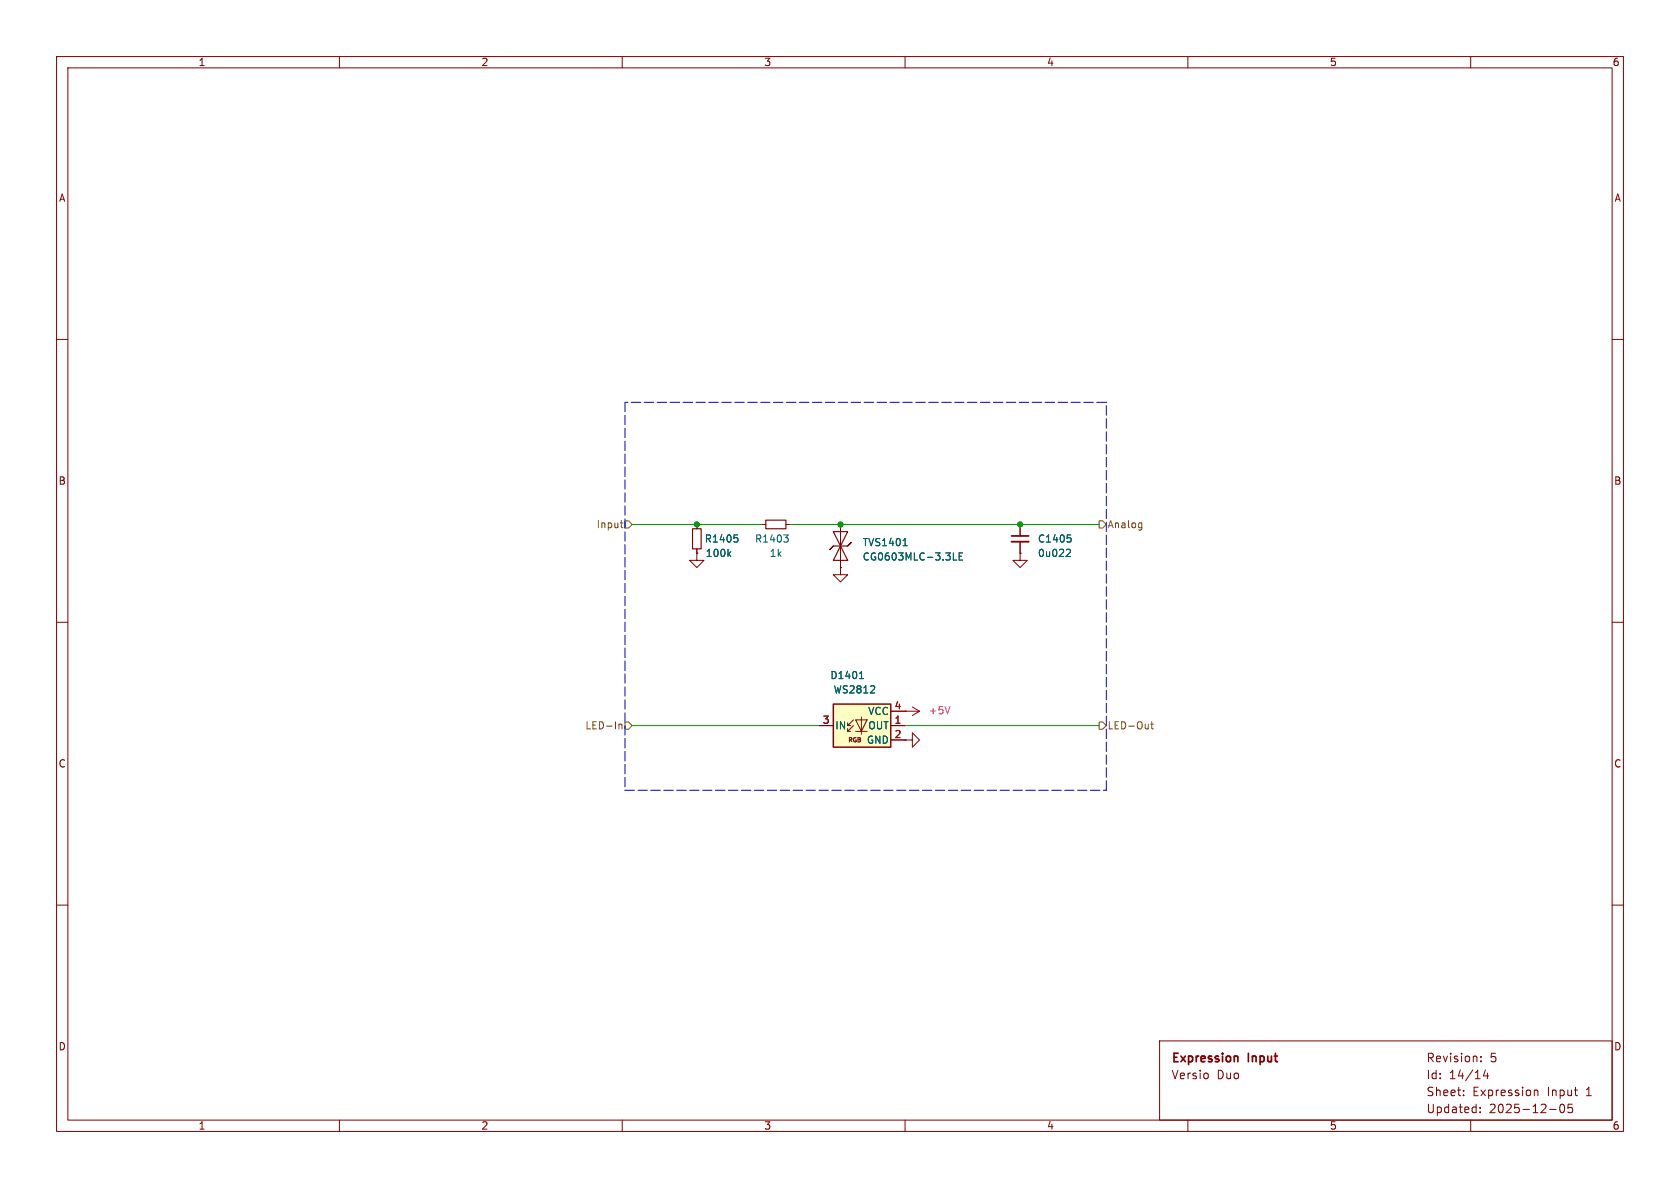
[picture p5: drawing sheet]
<svg xmlns="http://www.w3.org/2000/svg" width="297mm" height="210mm" viewBox="0 0 297 210" stroke-linecap="round" stroke-linejoin="round" font-family="sans-serif">
<g fill="none" stroke="#840000" stroke-width=".18">
<path d="M10 10h277v190h-277zM12 12h273v186h-273zM60 10v2M110 10v2M160 10v2M210 10v2M260 10v2M10 60h2M285 60h2M123.2 97.8v1.3h1.3l-1.3 1.2-1.3-1.2h1.3M123.2 97.8h.1M123.2 92.7v.8"/>
<path d="M123.2 97v.8M134.6 92.7h.8M138.9 92.7h.8M148.6 92.7v7.6M180.3 97.8v1.3h1.3l-1.3 1.2-1.2-1.2h1.2M180.3 97.8h.1M180.3 92.7v2M180.3 95.8v2M10 110h2M148.6 100.3v1.3h1.3l-1.3 1.3-1.3-1.3h1.3M148.6 100.3h.1M285 110h2"/>
<path d="M160 125.7h.1M160 130.8h1.3v-1.3l1.3 1.3-1.3 1.3v-1.3M160 130.8h.1M160 125.7h2.6M161.3 125l1.3 .7M162.6 125.7l-1.3 .8M10 160h2M285 160h2M60 198v2M110 198v2M160 198v2M205 184h80v14h-80z"/>
<path d="M210 198v2M213.5 189.8v.8M258.7 193.6v.1M258.7 192.8v.1M260 198v2M261.7 196.6v.1M261.7 195.8v.1M261.8 187.6v.1M261.8 186.8v.1M262.6 189.1l-.4 1.1h1M263 189.7v1M271.2 192.7v1"/>
<path d="M271.2 192.8l.3-.1 .3 .1 .1 .9M274 196.1h1.1M275.9 195.3l.2-.1a.81 .81 0 0 1 .6 .6 .81 .81 0 0 1-.3 .8l-.2 .1a.81 .81 0 0 1-.3-1.4zM278 195.2h-.8v.7l.2-.1h.5l.1 .3v.5l-.3 .1-.5-.1"/>
</g>
<path d="M167.9 124.9l-.4 1.3" fill="none" stroke="#ff5cbb" stroke-width=".18"/>
<path d="M122.4 93.5h1.6v3.5h-1.6zM135.4 91.9h3.5v1.6h-3.5zM147.3 96.5l-.6 .7 .6-.7h2.6l.6-.6-.6 .6M147.3 94h2.6l-1.3 2.5zM148.6 96.5l1.3 2.6h-2.6z" fill="none" stroke="#840000" stroke-width=".2"/>
<g fill="none" stroke="#006464" stroke-width=".18">
<path d="M128.8 97.9l.4 .5M129.2 97.5l-.5 .5M129.8 94.6h.6M130.2 95l.3 .3v.3l-.3 .2M138.6 94.6h.7l-.4 .4M139.1 95l.2 .3v.3l-.2 .2M159.6 96.5h.8M168.5 97.7v1.3h.6M169.6 98.3h.4M170.2 97.7h-.6v1.3h.6M188.7 94.6h.6M188.7 97.1l.4 .1 .1 .3-.7 .9h.7"/>
<path d="M189.1 95l.3 .3v.3l-.3 .2"/>
</g>
<path d="M178.8 94.7h3.1" fill="none" stroke="#840000" stroke-width=".3"/>
<path d="M178.8 95.8h3.1" fill="none" stroke="#840000" stroke-width=".33"/>
<path d="M147.3 124.5h10.2v7.6h-10.2z" fill="#ffffc2"/>
<path d="M147.3 124.5h10.2v7.6h-10.2z" fill="none" stroke="#840000" stroke-width=".25"/>
<g fill="none" stroke="#840000" stroke-width=".18">
<path d="M123.2 97.8h.1M123.2 92.7v.8M123.2 97v.8M148.6 92.7v2.6M148.6 97.8v2.5M180.3 97.8h.1M180.3 92.7v2M180.3 95.8v2M148.6 100.3h.1M144.8 128.3h2.5M149.9 128.3h.5M149.9 129.3h.5"/>
<path d="M150.9 127.3l-1 1v-.5M150.9 128.3l-1 1v-.5M151.3 127.3h2l-1 2zM151.3 129.3h2M152.3 126.7v3.1M157.5 128.3h2.5M157.5 125.7h2.5M157.5 130.8h2.5M160 130.8h.1M160 125.7h.1"/>
</g>
<g fill="none" stroke="#006464" stroke-width=".18">
<path d="M128.8 97.9l.4 .5M129.2 97.5l-.5 .5M129.8 94.6h.6M130.2 95l.3 .3v.3l-.3 .2M159.6 96.5h.8M168.5 97.7v1.3h.6M169.6 98.3h.4M170.2 97.7h-.6v1.3h.6M188.7 94.6h.6M188.7 97.1l.4 .1 .1 .3-.7 .9h.7M189.1 95l.3 .3v.3l-.3 .2M151.9 120h.8"/>
<path d="M152.1 119l.2-.3v1.3M153.9 122.5h.7M154.6 121.4v.4"/>
</g>
<g fill="none" stroke="#725600" stroke-width=".18">
<path d="M109.7 92.4h.4M109.8 93.1l.3 .2M110.5 92.1h.6l.7 .6-.7 .6h-.6zM194.3 92.1h.6l.7 .6-.7 .6h-.6zM201.5 92.4l.4 .1M201.9 92.4v1.1l-.3 .2M201.9 93.2l-.4 .1M109.4 128v.8M109.4 128.1l.2-.1 .3 .1 .1 .7M110.5 127.6h.6l.7 .7-.7 .6h-.6zM194.3 127.6h.6l.7 .7-.7 .6h-.6zM203.4 128h.5"/>
<path d="M203.6 127.6v1.1l.3 .1"/>
</g>
<path d="M110.5 71.1v68.6M195.6 71.1h-85.1M110.5 139.7h85.1M195.6 139.7v-68.6" fill="none" stroke="#0000c2" stroke-width=".18" stroke-dasharray="1.7 .6"/>
<path d="M111.8 92.7h22.8M139.7 92.7h54.6M111.8 128.3h33M160 128.3h34.3" fill="none" stroke="#009600" stroke-width=".18"/>
<path d="M167.9 124.9l-.4 1.3" fill="none" stroke="#ff5cbb" stroke-width=".18"/>
<g fill="#009600" stroke="#009600" stroke-width=".18">
<circle cx="148.6" cy="92.7" r=".46"/>
<circle cx="123.2" cy="92.7" r=".46"/>
<circle cx="180.3" cy="92.7" r=".46"/>
</g>
<g font-size="2.1" fill="#840000">
<text x="207" y="188.2">Expression</text>
<text x="207" y="191">Versio</text>
<text x="215.1" y="191">Duo</text>
<text x="220.7" y="188.2">Input</text>
<text x="252.1" y="188">Revision:</text>
<text x="252.1" y="191">Id:</text>
<text x="256.2" y="191">14/14</text>
<text x="263.4" y="188">5</text>
<text x="252.1" y="197">Updated:</text>
<text x="252.1" y="194">Sheet:</text>
<text x="260.3" y="194">Expression</text>
<text x="263.2" y="197">2025-12-05</text>
<text x="273.6" y="194">Input</text>
<text x="280.5" y="194">1</text>
</g>
<g font-size="1.8" fill="#840000">
<text x="35" y="11.9">1</text>
<text x="85" y="11.9">2</text>
<text x="135" y="11.9">3</text>
<text x="185" y="11.9">4</text>
<text x="235" y="11.9">5</text>
<text x="285" y="11.9">6</text>
<text x="10.3" y="35.9">A</text>
<text x="285.3" y="35.9">A</text>
<text x="10.3" y="85.9">B</text>
<text x="285.3" y="85.9">B</text>
<text x="10.3" y="135.9">C</text>
<text x="285.3" y="135.9">C</text>
<text x="10.3" y="185.9">D</text>
<text x="285.3" y="185.9">D</text>
<text x="35" y="199.9">1</text>
<text x="85" y="199.9">2</text>
<text x="135" y="199.9">3</text>
<text x="185" y="199.9">4</text>
<text x="235" y="199.9">5</text>
<text x="285" y="199.9">6</text>
</g>
<g font-size="1.8" fill="#725600">
<text x="105.4" y="93.6">Input</text>
<text x="195.7" y="93.6">Analog</text>
<text x="103.4" y="129.1">LED-In</text>
<text x="195.7" y="129.1">LED-Out</text>
</g>
<g font-size="1.8" fill="#006464">
<text x="124.5" y="96.1">R1405</text>
<text x="124.7" y="98.7">100k</text>
<text x="133.4" y="96.1">R1403</text>
<text x="136" y="98.7">1k</text>
<text x="152.4" y="96.7">TVS1401</text>
<text x="152.4" y="99.3">CG0603MLC-3.3LE</text>
<text x="183.4" y="96.1">C1405</text>
<text x="183.4" y="98.7">0u022</text>
<text x="146.7" y="120.2">D1401</text>
<text x="147.3" y="122.8">WS2812</text>
<text x="147.6" y="129.1">IN</text>
<text x="153.2" y="131.7">GND</text>
<text x="153.4" y="126.6">VCC</text>
<text x="153.4" y="129.1">OUT</text>
</g>
<g font-size="1.8" fill="#a90000">
<text x="158" y="125.5">4</text>
<text x="145.3" y="128">3</text>
<text x="158" y="128">1</text>
<text x="158" y="130.6">2</text>
</g>
<text font-size="1.8" fill="#ff5cbb" x="164.1" y="126.5">+5V</text>
<text font-size="1.1" fill="#840000" x="149.8" y="131.4">RGB</text>
</svg>
